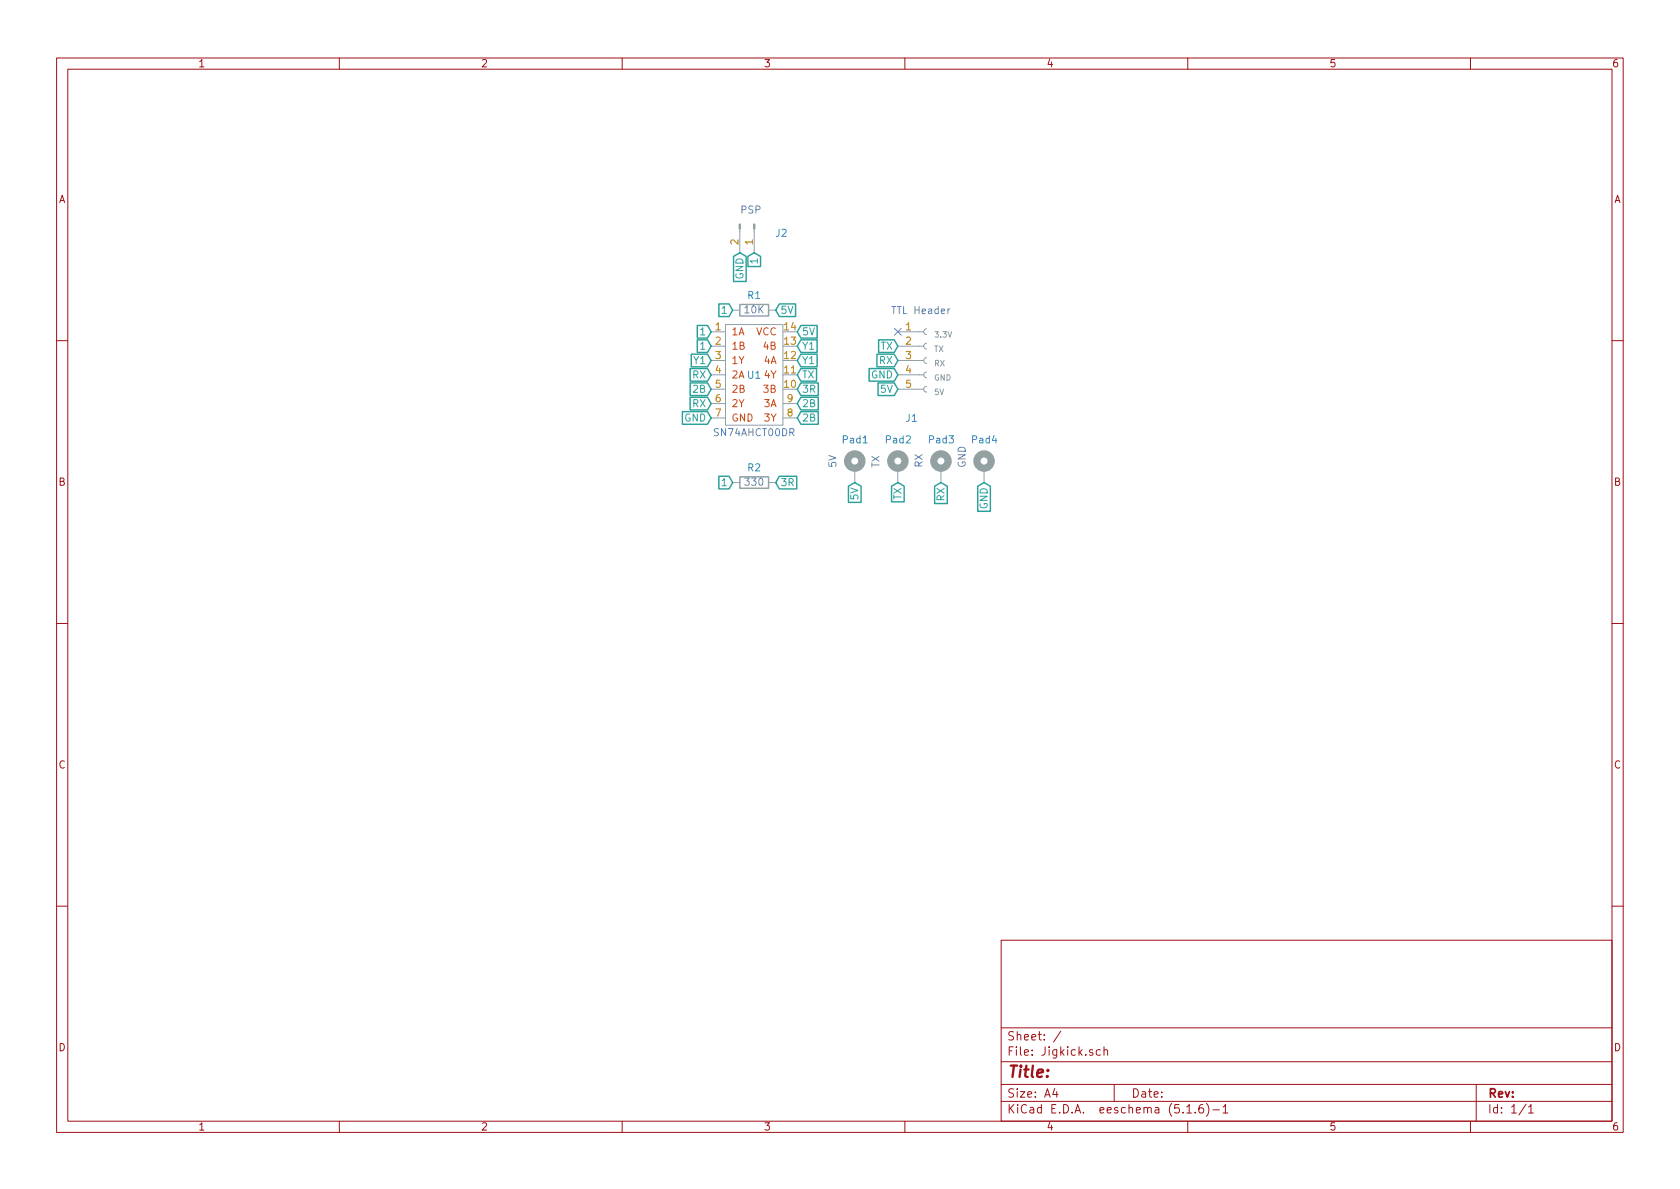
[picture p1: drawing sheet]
<svg xmlns="http://www.w3.org/2000/svg" width="297mm" height="210mm" viewBox="0 0 297 210" stroke-linecap="round" stroke-linejoin="round" font-family="sans-serif">
<g fill="none" stroke="#9f1017" stroke-width=".18">
<path d="M10 10.3h277v189.9h-277zM12 12.2h273v186.1h-273zM60 10.3v1.9M110 10.3v1.9M160 10.3v1.9M210 10.3v1.9M260 10.3v1.9M10 60.2h2M285 60.2h2M10 110.3h2M285 110.3h2M10 160.2h2"/>
<path d="M177 166.3h108v32h-108zM285 160.2h2M60 198.3v1.9M110 198.3v1.9M160 198.3v1.9M177 194.8h108M177 191.8h108M177 187.8h108M177 181.8h108M186.5 192.5l-.4 1h1M186.8 193v1M187.6 182.3l-1.3 2"/>
<path d="M193.2 185.7l-.4-.1-.2 .2 .1 .2 .5 .2v.3h-.6M194.6 185.7l-.5-.1-.3 .3 .1 .6 .2 .1 .5-.1M195.2 185.7l.2-.1 .4 .1v.9M195.2 185.1v1.5M197 191.8v3M209.8 195.8l.5-.5v1.5M209.8 196.8h.9M210 198.3v1.9M211.3 196.7v.1M212.7 195.3a.59 .59 0 0 0-.7 .7v.7l.2 .1 .6-.1v-.5l-.1-.2-.5-.1-.2 .3M213.3 195.1a1.71 1.71 0 0 1 0 2.3M214.5 196.3h1.1"/>
<path d="M216.3 195.8l.4-.5v1.5M216.3 196.8h.8M260 198.3v1.9M261 191.8v6.5M269.8 195.2l-1.2 2M270.3 195.8l.4-.5v1.5M270.3 196.8h.8"/>
</g>
<path d="M130.8 53.8h5.1v2.1h-5.1zM130.8 84.3h5.1v2.1h-5.1z" fill="none" stroke="#93a1a1" stroke-width=".25"/>
<g fill="none" stroke="#93a1a1" stroke-width=".18">
<path d="M125.7 58.7h2.6M128.3 57.4h10.1v17.8h-10.1zM129.5 54.9h1.3M130.8 40.5v4.2M133.3 40.5v4.2M135.9 54.9h1.3M158.7 58.7h4.6M163.8 58.2l-.3 .1-.2 .3 .1 .4 .4 .2M125.7 61.2h2.6M125.7 63.7h2.6M125.7 66.3h2.6M125.7 68.8h2.6"/>
<path d="M125.7 71.4h2.6M125.7 73.9h2.6M138.4 71.4h2.6M138.4 73.9h2.6M158.7 61.2h4.6M158.7 63.7h4.6M158.7 66.3h4.6M158.7 68.8h4.6M163.8 68.3l-.3 .1-.2 .4 .1 .3 .4 .2M163.8 65.8l-.3 .1-.2 .3 .1 .4 .4 .2M163.8 63.2l-.3 .1-.2 .4 .1 .4 .4 .2M163.8 60.7l-.3 .1-.2 .3 .1 .4 .4 .2"/>
<path d="M129.5 85.3h1.3M135.9 85.3h1.3M151.1 82.8v2.5M158.7 82.8v2.5M166.4 82.8v2.5M174 82.8v2.5"/>
</g>
<g fill="none" stroke="#93a1a1" stroke-width="1.3">
<circle cx="151.1" cy="81.5" r="1.27"/>
<circle cx="158.7" cy="81.5" r="1.27"/>
<circle cx="166.4" cy="81.5" r="1.27"/>
<circle cx="174" cy="81.5" r="1.27"/>
</g>
<g fill="#93a1a1" stroke="#93a1a1" stroke-width=".18">
<path d="M130.7 39.6h.2v.9h-.2z"/>
<path d="M133.2 39.6h.3v.9h-.3z"/>
</g>
<g fill="none" stroke="#2aa198" stroke-width=".25">
<path d="M123.3 57.6h1.8l.6 1.1-.6 1.1h-1.8zM127.1 53.7h1.8l.6 1.2-.6 1.1h-1.8zM129.7 45.3l1.1-.6 1.1 .6v4.5h-2.2zM132.2 45.3l1.1-.6 1.2 .6v1.8h-2.3zM137.8 53.7h2.9v2.3h-2.9l-.6-1.1zM141.6 57.6h2.9v2.2h-2.9l-.6-1.1zM120.6 72.8h4.5l.6 1.1-.6 1.1h-4.5zM122 70.3h3.1l.6 1.1-.6 1.1h-3.1zM122 67.7h3.1l.6 1.1-.6 1.1h-3.1zM122 65.2h3.1l.6 1.1-.6 1.1h-3.1zM122.2 62.6h2.9l.6 1.1-.6 1.2h-2.9zM123.3 60.1h1.8l.6 1.1-.6 1.1h-1.8z"/>
<path d="M141.6 72.8h3.1v2.2h-3.1l-.6-1.1zM141.6 60.1h2.9v2.2h-2.9l-.6-1.1zM141.6 65.2h2.8v2.2h-2.8l-.6-1.1zM141.6 62.6h2.9v2.3h-2.9l-.6-1.2zM141.6 70.3h3.1v2.2h-3.1l-.6-1.1zM141.6 67.7h3.1v2.2h-3.1l-.6-1.1zM153.7 65.2h4.4l.6 1.1-.6 1.1h-4.4zM155 62.6h3.1l.6 1.1-.6 1.2h-3.1zM155.2 67.7h2.9l.6 1.1-.6 1.1h-2.9zM155.3 60.1h2.8l.6 1.1-.6 1.1h-2.8zM127.1 84.2h1.8l.6 1.1-.6 1.2h-1.8zM137.8 84.2h3.1v2.3h-3.1l-.6-1.2z"/>
<path d="M150 86l1.1-.7 1.1 .7v2.8h-2.2zM157.6 86l1.1-.7 1.2 .7v2.7h-2.3zM165.3 86l1.1-.7 1.1 .7v3h-2.2zM172.9 86l1.1-.7 1.1 .7v4.4h-2.2z"/>
</g>
<path d="M158.1 58.1l1.3 1.2M159.4 58.1l-1.3 1.2" fill="none" stroke="#6c71c4" stroke-width=".18"/>
<text font-size="2.8" fill="#9f1017" x="178" y="190.5">Title:</text>
<g font-size="2.1" fill="#9f1017">
<text x="178" y="184">Sheet: /</text>
<text x="178" y="186.7">File: Jigkick.sch</text>
<text x="178" y="196.9">KiCad E.D.A. eeschema (5.1.6)-1</text>
<text x="178" y="194.1">Size: A4</text>
<text x="200" y="194.1">Date:</text>
<text x="263" y="194.1">Rev:</text>
<text x="263" y="196.9">Id: 1/1</text>
</g>
<g font-size="1.8" fill="#9f1017">
<text x="35" y="11.9">1</text>
<text x="85" y="11.9">2</text>
<text x="135" y="11.9">3</text>
<text x="185" y="11.9">4</text>
<text x="235" y="11.9">5</text>
<text x="285" y="11.9">6</text>
<text x="10.4" y="35.9">A</text>
<text x="285.4" y="35.9">A</text>
<text x="10.4" y="85.9">B</text>
<text x="285.4" y="85.9">B</text>
<text x="10.4" y="135.9">C</text>
<text x="285.4" y="135.9">C</text>
<text x="10.4" y="185.9">D</text>
<text x="285.4" y="185.9">D</text>
<text x="35" y="199.9">1</text>
<text x="85" y="199.9">2</text>
<text x="135" y="199.9">3</text>
<text x="185" y="199.9">4</text>
<text x="235" y="199.9">5</text>
<text x="285" y="199.9">6</text>
</g>
<g font-size="1.8" fill="#6c71c4">
<text x="131" y="37.8">PSP</text>
<text x="131.7" y="55.4">10K</text>
<text x="158" y="55.5">TTL Header</text>
<text x="126.4" y="77.1">SN74AHCT00DR</text>
<text x="147.9" y="82.6" transform="rotate(-90 147.9 82.6)">5V</text>
<text x="155.5" y="82.7" transform="rotate(-90 155.5 82.7)">TX</text>
<text x="163.1" y="82.7" transform="rotate(-90 163.1 82.7)">RX</text>
<text x="170.7" y="82.7" transform="rotate(-90 170.7 82.7)">GND</text>
<text x="131.9" y="85.9">330</text>
</g>
<g font-size="1.8" fill="#268bd2">
<text x="137.2" y="41.9">J2</text>
<text x="132.2" y="52.9">R1</text>
<text x="129.3" y="66.9">2A U1</text>
<text x="160.2" y="74.6">J1</text>
<text x="132.2" y="83.4">R2</text>
<text x="149.1" y="78.4">Pad1</text>
<text x="156.7" y="78.4">Pad2</text>
<text x="164.3" y="78.4">Pad3</text>
<text x="172" y="78.4">Pad4</text>
</g>
<g font-size="1.8" fill="#b58900">
<text x="130.6" y="43.3" transform="rotate(-90 130.6 43.3)">2</text>
<text x="133.1" y="43.3" transform="rotate(-90 133.1 43.3)">1</text>
<text x="126.5" y="58.4">1</text>
<text x="138.7" y="58.4">14</text>
<text x="160.2" y="58.4">1</text>
<text x="126.5" y="61">2</text>
<text x="126.5" y="63.5">3</text>
<text x="138.7" y="63.5">12</text>
<text x="138.7" y="61">13</text>
<text x="160.2" y="61">2</text>
<text x="160.2" y="63.5">3</text>
<text x="126.5" y="66">4</text>
<text x="126.5" y="68.6">5</text>
<text x="126.5" y="71.1">6</text>
<text x="138.7" y="68.6">10</text>
<text x="138.7" y="66">11</text>
<text x="139.2" y="71.1">9</text>
<text x="160.2" y="66">4</text>
<text x="160.2" y="68.6">5</text>
<text x="126.5" y="73.7">7</text>
<text x="139.2" y="73.7">8</text>
</g>
<g font-size="1.8" fill="#2aa198">
<text x="134" y="46.5" transform="rotate(-90 134 46.5)">1</text>
<text x="131.4" y="49.4" transform="rotate(-90 131.4 49.4)">GND</text>
<text x="124" y="59.3">1</text>
<text x="127.8" y="55.5">1</text>
<text x="137.9" y="55.5">5V</text>
<text x="141.8" y="59.3">5V</text>
<text x="122.8" y="64.4">Y1</text>
<text x="124" y="61.8">1</text>
<text x="141.8" y="61.8">Y1</text>
<text x="141.8" y="64.4">Y1</text>
<text x="155.5" y="64.4">RX</text>
<text x="155.7" y="61.8">TX</text>
<text x="122.5" y="66.9">RX</text>
<text x="122.7" y="69.5">2B</text>
<text x="141.8" y="66.9">TX</text>
<text x="141.8" y="69.5">3R</text>
<text x="154" y="66.9">GND</text>
<text x="155.8" y="69.5">5V</text>
<text x="121" y="74.5">GND</text>
<text x="122.5" y="72">RX</text>
<text x="141.8" y="74.5">2B</text>
<text x="141.8" y="72">2B</text>
<text x="127.8" y="86">1</text>
<text x="137.9" y="86">3R</text>
<text x="151.8" y="88.3" transform="rotate(-90 151.8 88.3)">5V</text>
<text x="159.4" y="88.4" transform="rotate(-90 159.4 88.4)">TX</text>
<text x="167" y="88.6" transform="rotate(-90 167 88.6)">RX</text>
<text x="174.6" y="90.1" transform="rotate(-90 174.6 90.1)">GND</text>
</g>
<g font-size="1.8" fill="#cb4b16">
<text x="129.3" y="59.3">1A</text>
<text x="133.7" y="59.3">VCC</text>
<text x="129.3" y="61.8">1B</text>
<text x="129.3" y="64.4">1Y</text>
<text x="135.2" y="64.4">4A</text>
<text x="135.2" y="61.8">4B</text>
<text x="129.3" y="69.5">2B</text>
<text x="135.2" y="69.5">3B</text>
<text x="135.3" y="66.9">4Y</text>
<text x="129.3" y="72">2Y</text>
<text x="129.3" y="74.5">GND</text>
<text x="135.2" y="72">3A</text>
<text x="135.3" y="74.5">3Y</text>
</g>
<g font-size="1.4" fill="#93a1a1">
<text x="165.1" y="59.7">3.3V</text>
<text x="165.1" y="62.2">TX</text>
<text x="165.1" y="64.8">RX</text>
<text x="165.1" y="69.8">5V</text>
<text x="165.1" y="67.3">GND</text>
</g>
</svg>
